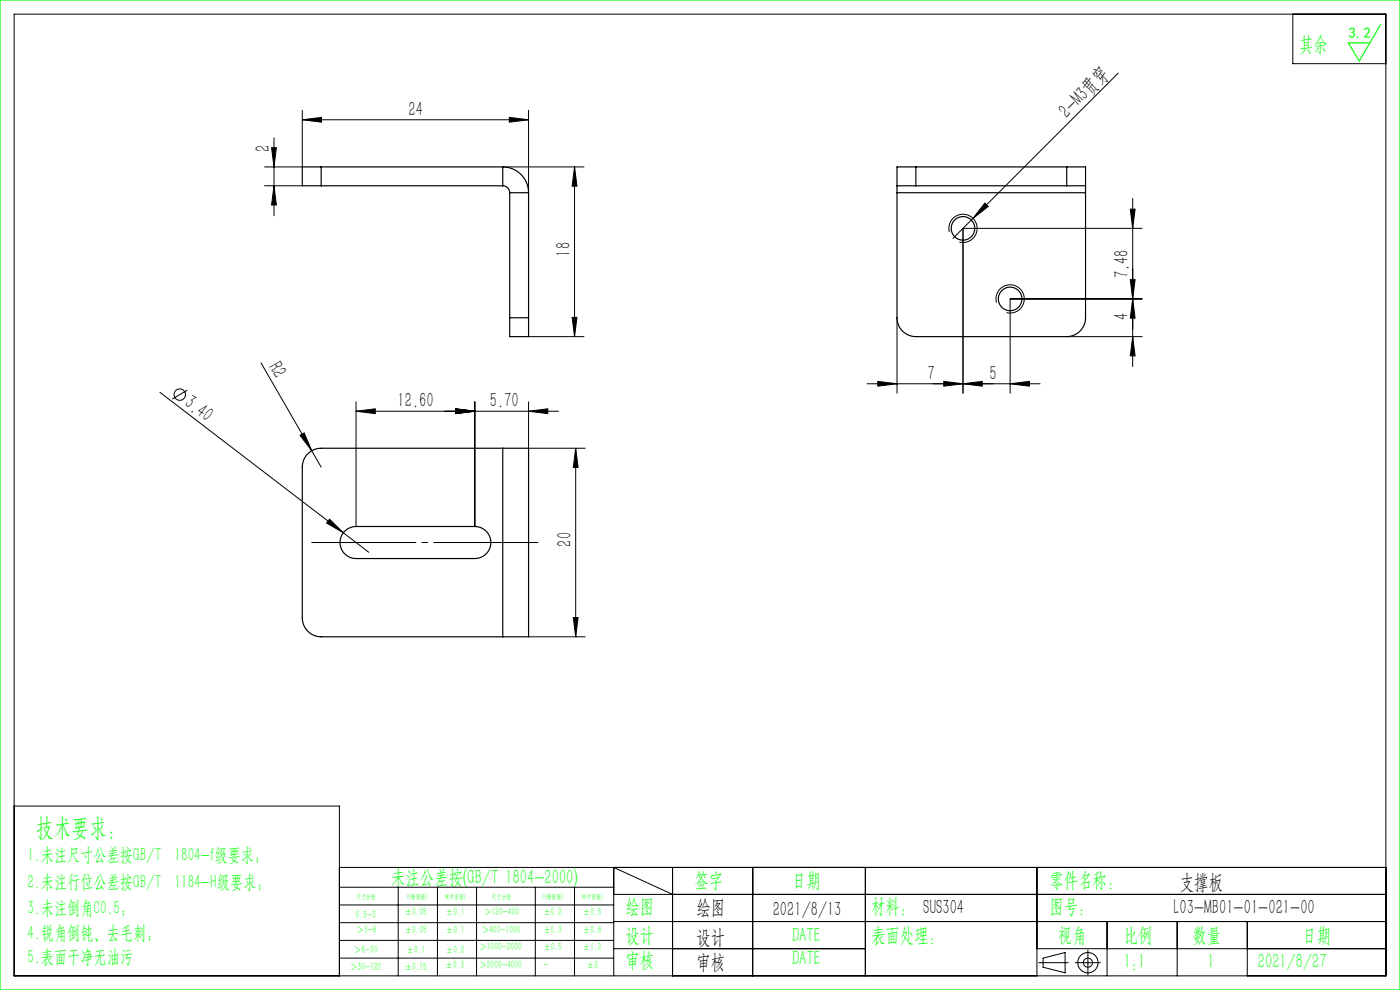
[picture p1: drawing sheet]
<svg xmlns="http://www.w3.org/2000/svg" width="297mm" height="210mm" viewBox="0 0 297 210" stroke-linecap="round" stroke-linejoin="round" font-family="sans-serif">
<g fill="none" stroke="#000" stroke-width=".21">
<path d="M3 3h291v204h-291zM237.2 15.5l-35 35.1M274.3 3v10.5h19.7M56.1 39.4h8M57.6 31.3h1l-.5 4.1zM58.1 39.4l.5 4.1h-1zM58.1 29.2v16.6M64.1 25.4l4.1-.5v1zM64.1 23.4v12h-8M64.1 25.4h48M106.7 35.4h17.2M108.1 24.9l4 .5-4 .5z"/>
<path d="M112.1 23.4v17.5M121.9 35.4l.5 4.1h-1zM121.9 35.4v36M201.4 49.2a3 3 0 0 1 2.6-3.7 3 3 0 0 1 3.3 3.2 3 3 0 0 1-3.8 2.6M208.9 43.1l.8 .7-3.3 2.5zM239.8 59.3h1l-.5 4.1zM239.8 44.4h1l-.5 4zM240.3 42.1v35.7M242.3 48.4h-38v35M55.4 77l12.7 22.1M112.1 71.4h11.8M121.4 67.3h1l-.5 4.1z"/>
<path d="M190.3 67.4v16M211.4 64.2a3 3 0 0 1 2.6-3.8 3 3 0 0 1 3.3 3.3 3 3 0 0 1-3.8 2.6M226.3 71.4h16M240.3 71.4l.5 4.1h-1zM240.3 63.4l.5 4.1h-1zM242.3 63.4h-28v20M33.9 83.2l38.9 29.8M39.7 82.7l-3.2 2M63.7 92.3l.8-.5 1.6 3.8zM75.5 87.2l4.1-.5v1zM75.5 87.2h43M75.5 85.2v26.5"/>
<path d="M96.7 86.7l4 .5-4 .5zM100.7 85.2v26.5M112.1 87.2l4.1-.5v1zM112.1 85.2v9.9h12M122.1 95.1l.5 4.1h-1zM122.1 95.1v40M183.9 81.4h36.7M186.2 80.9l4.1 .5-4.1 .5zM200.2 80.9l4.1 .5-4.1 .5zM204.3 81.4l4.1-.5v1zM214.3 81.4l4.1-.5v1zM69.9 110.1l2.9 2.9-3.5-2.1z"/>
<path d="M72.8 113l5.4 4.1M112.1 135.1h12M121.6 131h1l-.5 4.1zM3 171h69v36M72 184h222M72 188.2h58.2M72 192h58.2M72 195.7h58.2M72 199.5h58.2M84.5 188.2v18.8M92.8 188.2v18.8M101.1 188.2v18.8"/>
<path d="M113.6 188.2v18.8M121.9 188.2v18.8M130.2 189.7h163.8M130.2 195.5h163.8M142.7 189.7l-12.5-5.7v23M142.7 184v23M159.7 184v23M183.6 184v23M220 184v23M234.9 195.5v11.5M249.7 195.5v11.5M264.6 195.5v11.5"/>
<path d="M72 203.2h58.2M130.2 201.2h53.4M220 201.2h74M220.4 204.2h6.2M221.3 203.2l4.7-1.1v4.3l-4.7-1.2zM228.1 204.2h5.3M230.8 201.5v5.3"/>
<circle cx="38.1" cy="83.7" r="1.21"/>
<circle cx="230.8" cy="204.2" r="2.15"/>
<circle cx="230.8" cy="204.2" r=".96"/>
</g>
<path d="M114.1 115.1h-48" fill="none" stroke="#000" stroke-width=".21" stroke-dasharray="30.5 1.3 1.3 1.3" stroke-dashoffset="8.4"/>
<path d="M0 0h297v210h-297zM292.9 5.2l-4.5 7.7-2.4-3.8h4.6" fill="none" stroke="#0f0" stroke-width=".25"/>
<g fill="#000">
<path d="M208.9 43.1l.8 .7-3.3 2.5zM63.7 92.3l.8-.5 1.6 3.8zM69.9 110.1l2.9 2.9-3.5-2.1z"/>
<path d="M64.1 25.4l4.1-.5v1zM108.1 24.9l4 .5-4 .5z"/>
<path d="M121.9 35.4l.5 4.1h-1zM121.4 67.3h1l-.5 4.1zM57.6 31.3h1l-.5 4.1zM58.1 39.4l.5 4.1h-1zM239.8 59.3h1l-.5 4.1zM240.3 71.4l.5 4.1h-1zM239.8 44.4h1l-.5 4zM240.3 63.4l.5 4.1h-1zM122.1 95.1l.5 4.1h-1zM121.6 131h1l-.5 4.1z"/>
<path d="M96.7 86.7l4 .5-4 .5zM112.1 87.2l4.1-.5v1zM75.5 87.2l4.1-.5v1zM96.7 86.7l4 .5-4 .5z"/>
<path d="M204.3 81.4l4.1-.5v1zM186.2 80.9l4.1 .5-4.1 .5z"/>
<path d="M214.3 81.4l4.1-.5v1zM200.2 80.9l4.1 .5-4.1 .5z"/>
</g>
<g fill="none" stroke="#000" stroke-width=".25">
<path d="M68.1 35.4h-4v4h4M68.1 39.4h38.6M68.1 35.4v4M68.1 35.4h38.6M106.7 35.4a5.5 5.5 0 0 1 5.4 5.5M106.7 39.4a1.47 1.47 0 0 1 1.4 1.5M106.7 35.4v4M190.3 39.4h4M190.3 39.4v1.5M194.3 35.4h-4v4M194.3 39.4h32M194.3 35.4h32"/>
<path d="M194.3 35.4v4M226.3 39.4h4M226.3 35.4h4v4M226.3 35.4v4M230.3 39.4v1.5M108.1 40.9h4M108.1 40.9v26.5M112.1 40.9v26.5M190.3 40.9v26.5a4 4 0 0 0 4 4h32a4 4 0 0 0 4-4v-26.5M190.3 40.9h40M108.1 67.4v4h4v-4M108.1 67.4h4"/>
<path d="M106.7 95.1h-38.6a4 4 0 0 0-4 4v32a4 4 0 0 0 4 4h38.6M106.7 95.1h5.4v40h-5.4M106.7 95.1v40M73 112.8l1.2-.8 1.3-.3h25.2a3.4 3.4 0 0 1 3.4 3.4 3.4 3.4 0 0 1-3.4 3.4h-25.2a3.4 3.4 0 0 1-3.1-2.1 3.4 3.4 0 0 1 .6-3.6z"/>
<circle cx="204.3" cy="48.4" r="2.5"/>
<circle cx="214.3" cy="63.4" r="2.5"/>
</g>
<text font-size="5.4" fill="#0f0" x="7.7" y="177.2">技术要求：</text>
<g font-size="4.4" fill="#0f0">
<text x="275.6" y="10.8">其余</text>
<text x="83" y="187.5">未注公差按(GB/T 1804-2000)</text>
<text x="147.3" y="188">签字</text>
<text x="168" y="188">日期</text>
<text x="222.6" y="188">零件名称：</text>
<text x="132.7" y="193.6">绘图</text>
<text x="184.8" y="193.6">材料： SUS304</text>
<text x="222.6" y="193.6">图号：</text>
<text x="132.7" y="199.8">设计</text>
<text x="168" y="199.8">DATE</text>
<text x="184.8" y="199.8">表面处理：</text>
<text x="224.4" y="199.8">视角</text>
<text x="238.4" y="199.8">比例</text>
<text x="253" y="199.8">数量</text>
<text x="276.3" y="199.8">日期</text>
<text x="132.7" y="205.1">审核</text>
<text x="168" y="204.6">DATE</text>
<text x="238.4" y="205.3">1:1</text>
<text x="256.2" y="205.3">1</text>
<text x="266.9" y="205.3">2021/8/27</text>
</g>
<g font-size="4.4">
<text x="86.7" y="24.5">24</text>
<text x="226.4" y="25.1" transform="rotate(-45 226.4 25.1)">2-M3贯穿</text>
<text x="57.3" y="32.3" transform="rotate(-90 57.3 32.3)">2</text>
<text x="121" y="54.4" transform="rotate(-90 121 54.4)">18</text>
<text x="239.4" y="59" transform="rotate(-90 239.4 59)">7.48</text>
<text x="239.4" y="67.8" transform="rotate(-90 239.4 67.8)">4</text>
<text x="56.9" y="77.9" transform="rotate(60 56.9 77.9)">R2</text>
<text x="196.8" y="80.5">7</text>
<text x="209.9" y="80.5">5</text>
<text x="38.9" y="86" transform="rotate(37 38.9 86)">3.40</text>
<text x="84.3" y="86.4">12.60</text>
<text x="103.9" y="86.4">5.70</text>
<text x="121.3" y="116" transform="rotate(-90 121.3 116)">20</text>
<text x="250.3" y="188.6">支撑板</text>
<text x="147.8" y="194">绘图</text>
<text x="163.9" y="194.3">2021/8/13</text>
<text x="249" y="194">L03-MB01-01-021-00</text>
<text x="147.8" y="200.2">设计</text>
<text x="147.8" y="205.5">审核</text>
</g>
<g font-size="4" fill="#0f0">
<text x="5.9" y="182.6">1.未注尺寸公差按GB/T 1804-f级要求；</text>
<text x="5.9" y="188.4">2.未注行位公差按GB/T 1184-H级要求；</text>
<text x="5.9" y="193.9">3.未注倒角C0.5；</text>
<text x="5.9" y="199.2">4.锐角倒钝、去毛刺；</text>
<text x="5.9" y="204.2">5.表面干净无油污</text>
</g>
<text font-size="3.2" fill="#0f0" x="286.1" y="8">3.2</text>
<g font-size="2.3" fill="#0f0">
<text x="75.5" y="194.7">0.5-3</text>
<text x="75.6" y="198">＞3-6</text>
<text x="85.9" y="194.2">±0.05</text>
<text x="85.9" y="198">±0.05</text>
<text x="94.6" y="194.2">±0.1</text>
<text x="94.6" y="198">±0.1</text>
<text x="102.2" y="198">＞400-1000</text>
<text x="102.7" y="194.2">＞120-400</text>
<text x="115.3" y="194.2">±0.2</text>
<text x="115.3" y="198">±0.3</text>
<text x="123.7" y="194.2">±0.5</text>
<text x="123.7" y="198">±0.8</text>
<text x="75.1" y="202.2">＞6-30</text>
<text x="86.3" y="202.2">±0.1</text>
<text x="94.6" y="202.2">±0.2</text>
<text x="101.7" y="201.6">＞1000-2000</text>
<text x="115.3" y="201.6">±0.5</text>
<text x="123.7" y="201.6">±1.2</text>
<text x="74.3" y="205.8">＞30-120</text>
<text x="85.9" y="205.8">±0.15</text>
<text x="94.5" y="205.4">±0.3</text>
<text x="101.7" y="205.4">＞2000-4000</text>
<text x="115.3" y="205.4">-</text>
<text x="124.5" y="205.4">±2</text>
</g>
<g font-size="1.5" fill="#0f0">
<text x="75.5" y="190.6">尺寸分段</text>
<text x="86.4" y="190.6">F(精密级)</text>
<text x="94.4" y="190.6">M(中密级)</text>
<text x="104.3" y="190.6">尺寸分段</text>
<text x="115.2" y="190.6">F(精密级)</text>
<text x="123.5" y="190.6">M(中密级)</text>
</g>
</svg>
